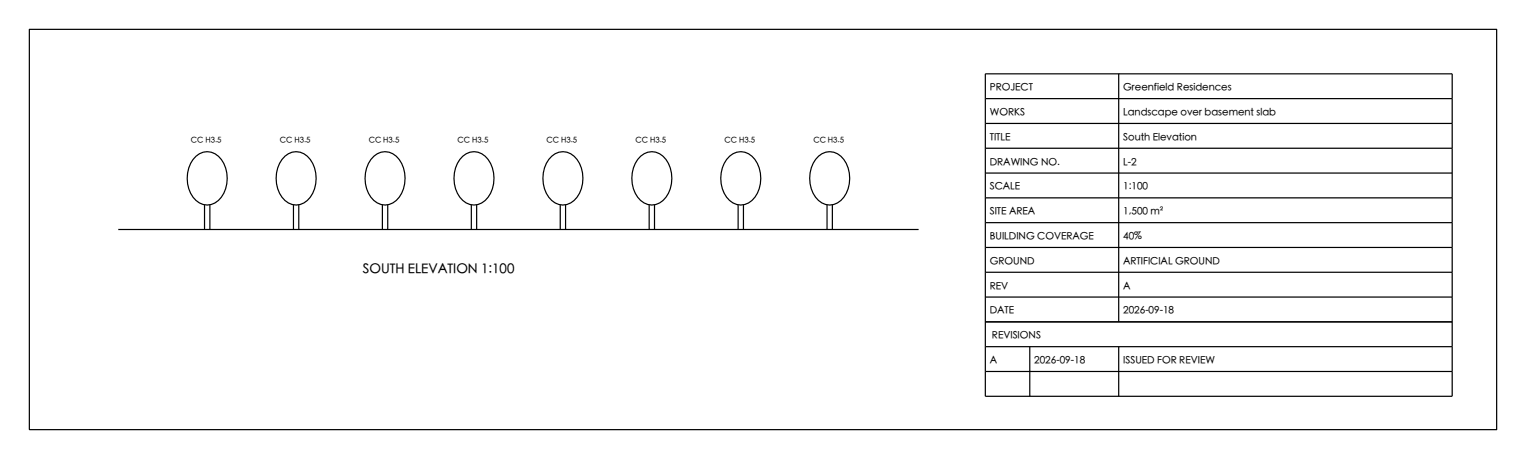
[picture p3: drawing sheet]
<svg xmlns="http://www.w3.org/2000/svg" width="356mm" height="107mm" viewBox="0 0 356 107" stroke-linecap="round" stroke-linejoin="round" font-family="sans-serif">
<g fill="none" stroke="#000" stroke-width=".28">
<path d="M6.8 6.8h342v93.3h-342zM229.6 17.2h108.8v75.1h-108.8zM260.7 17.2v57.8M45.7 36.4a4 4 0 0 1 6.4 1.7 7.3 7.3 0 0 1-2 9.2 4 4 0 0 1-5.7-2.3 7.6 7.6 0 0 1 1.3-8.6zM66.4 36.4a4 4 0 0 1 6.5 1.7 7.3 7.3 0 0 1-2.1 9.2 4 4 0 0 1-5.7-2.3 7.6 7.6 0 0 1 1.3-8.6zM87.1 36.4a4 4 0 0 1 6.5 1.7 7.3 7.3 0 0 1-2.1 9.2 4 4 0 0 1-5.6-2.3 7.6 7.6 0 0 1 1.2-8.6zM107.8 36.4a4 4 0 0 1 6.5 1.7 7.3 7.3 0 0 1-2 9.2 4 4 0 0 1-5.7-2.3 7.6 7.6 0 0 1 1.2-8.6zM128.6 36.4a4 4 0 0 1 6.4 1.7 7.3 7.3 0 0 1-2 9.2 4 4 0 0 1-5.7-2.3 7.6 7.6 0 0 1 1.3-8.6zM149.3 36.4a4 4 0 0 1 6.5 1.7 7.3 7.3 0 0 1-2.1 9.2 4 4 0 0 1-5.7-2.3 7.6 7.6 0 0 1 1.3-8.6zM170 36.4a4 4 0 0 1 6.5 1.7 7.3 7.3 0 0 1-2.1 9.2 4 4 0 0 1-5.6-2.3 7.6 7.6 0 0 1 1.2-8.6zM190.7 36.4a4 4 0 0 1 6.5 1.7 7.3 7.3 0 0 1-2 9.2 4 4 0 0 1-5.7-2.3 7.6 7.6 0 0 1 1.2-8.6zM229.6 23h108.8"/>
<path d="M229.6 28.8h108.8M229.6 34.5h108.8M27.6 53.5h186.5M47.7 47.8v5.7M48.9 47.8v5.7M68.4 47.8v5.7M69.6 47.8v5.7M89.1 47.8v5.7M90.4 47.8v5.7M109.8 47.8v5.7M111.1 47.8v5.7M130.6 47.8v5.7"/>
<path d="M131.8 47.8v5.7M151.3 47.8v5.7M152.5 47.8v5.7M172 47.8v5.7M173.2 47.8v5.7M192.7 47.8v5.7M194 47.8v5.7M229.6 40.3h108.8M229.6 46.1h108.8M229.6 51.9h108.8M229.6 57.6h108.8M229.6 63.4h108.8"/>
<path d="M229.6 69.2h108.8M229.6 75h108.8M229.6 80.8h108.8M229.6 86.5h108.8M240 80.8v11.5M260.7 80.8v11.5"/>
</g>
<text font-size="3.1" x="84.5" y="63.8">SOUTH ELEVATION 1:100</text>
<g font-size="2.3">
<text x="230.6" y="21.3">PROJECT</text>
<text x="261.7" y="21.3">Greenfield Residences</text>
<text x="230.6" y="27">WORKS</text>
<text x="261.7" y="27">Landscape over basement slab</text>
<text x="230.6" y="32.8">TITLE</text>
<text x="261.7" y="32.8">South Elevation</text>
<text x="230.6" y="38.6">DRAWING NO.</text>
<text x="261.7" y="38.6">L-2</text>
<text x="230.6" y="44.4">SCALE</text>
<text x="261.7" y="44.4">1:100</text>
<text x="230.6" y="50.1">SITE AREA</text>
<text x="261.7" y="50.1">1,500 m²</text>
<text x="230.6" y="55.9">BUILDING COVERAGE</text>
<text x="261.7" y="55.9">40%</text>
<text x="230.6" y="61.7">GROUND</text>
<text x="261.7" y="61.7">ARTIFICIAL GROUND</text>
<text x="230.6" y="67.5">REV</text>
<text x="261.7" y="67.5">A</text>
<text x="230.6" y="73.3">DATE</text>
<text x="261.7" y="73.3">2026-09-18</text>
<text x="231.2" y="79">REVISIONS</text>
<text x="230.6" y="84.8">A</text>
<text x="241" y="84.8">2026-09-18</text>
<text x="261.7" y="84.8">ISSUED FOR REVIEW</text>
</g>
<g font-size="1.8">
<text x="44.5" y="33.3">CC H3.5</text>
<text x="65.2" y="33.3">CC H3.5</text>
<text x="85.9" y="33.3">CC H3.5</text>
<text x="106.6" y="33.3">CC H3.5</text>
<text x="127.4" y="33.3">CC H3.5</text>
<text x="148.1" y="33.3">CC H3.5</text>
<text x="168.8" y="33.3">CC H3.5</text>
<text x="189.5" y="33.3">CC H3.5</text>
</g>
</svg>
